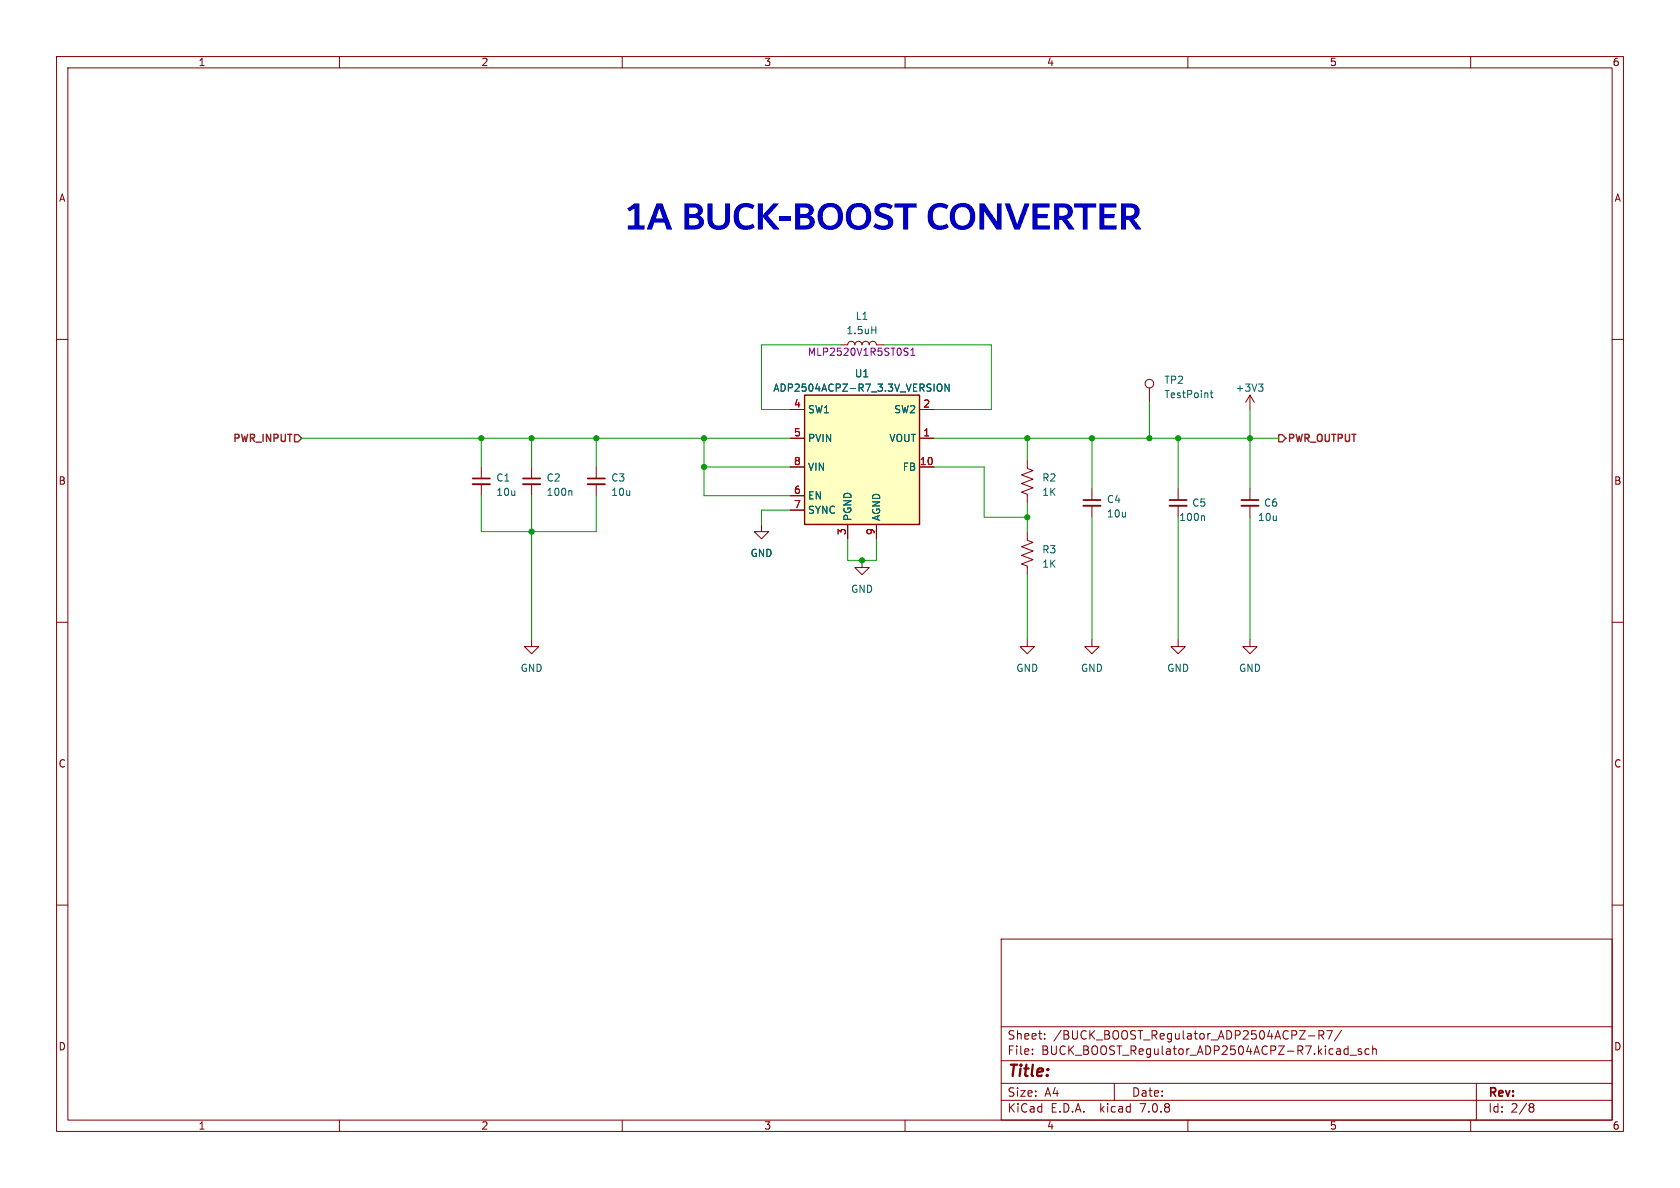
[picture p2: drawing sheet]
<svg xmlns="http://www.w3.org/2000/svg" width="297mm" height="210mm" viewBox="0 0 297 210" stroke-linecap="round" stroke-linejoin="round" font-family="sans-serif">
<g fill="none" stroke="#840000" stroke-width=".18">
<path d="M10 10h277v190h-277zM12 12h273v186h-273zM60 10v2M110 10v2M160 10v2M210 10v2M260 10v2M10 60h2M285 60h2M139.7 77.5h2.5M139.7 72.4h2.5M148.6 61h1.3a.64 .64 0 0 1 .6-.7 .64 .64 0 0 1 .6 .7 .64 .64 0 0 1 .7-.7 .64 .64 0 0 1 .6 .7 .64 .64 0 0 1 .6-.7 .64 .64 0 0 1 .7 .7 .64 .64 0 0 1 .6-.7 .64 .64 0 0 1 .6 .7h1.3"/>
<path d="M162.6 77.5h2.5M162.6 72.4h2.5M203.2 68.6v2.5M221 69.9l-.8 1.2M221 69.9v2.5M221 69.9l.7 1.2M85.1 82.6v2M85.1 85.6v2M94 82.6v2M94 85.6v2M105.4 82.6v2M105.4 85.6v2"/>
<path d="M134.6 92.7v1.3h1.3l-1.3 1.3-1.3-1.3h1.3M139.7 82.6h2.5M139.7 87.6h2.5M139.7 90.2h2.5M149.9 92.7v2.6M152.4 99.1v1.2h1.3l-1.3 1.3-1.3-1.3h1.3M154.9 92.7v2.6M162.6 82.6h2.5M181.6 94v1.5l1 .4-2 .7 2 .8-2 .8 2 .7-2 .8 1 .4v1.5M181.6 81.3v1.5l1 .4-2 .7 2 .8-2 .8 2 .7-2 .8 1 .4v1.5M193 86.4v2M193 89.4v2"/>
<path d="M208.3 86.4v2M208.3 89.4v2M221 86.4v2M221 89.4v2M10 110h2M94 113v1.3h1.2l-1.2 1.3-1.3-1.3h1.3M181.6 113v1.3h1.3l-1.3 1.3-1.3-1.3h1.3M193 113v1.3h1.3l-1.3 1.3-1.2-1.3h1.2M208.3 113v1.3h1.2l-1.2 1.3-1.3-1.3h1.3M221 113v1.3h1.2l-1.2 1.3-1.3-1.3h1.3M285 110h2M10 160h2"/>
<path d="M285 160h2M177 166h108v32h-108zM60 198v2M110 198v2M160 198v2M177 194.5h108M177 191.5h108M177 187.5h108M177 181.5h108M182.5 186.3v.1M182.5 185.5v.1M184.7 183.6v.1"/>
<path d="M184.7 182.8v.1M197 191.5v3M210 198v2M231.3 183.1h1.2M233.2 183l.7-.1 .1-.2v-.4l-.3-.1h-.5v1.5M233.5 183l.5 .7M234.5 182.2h1l-.6 1.5M237.2 182.1l-1.3 2M237.9 185.4l.4 .1M238.3 184.9v1.5M238.3 186.3l-.4 .1M238.7 186.5h1.1"/>
<path d="M240.7 185.5l-.4-.1-.2 .2 .1 .2 .5 .2v.3h-.6M242 185.5l-.4-.1-.3 .3v.4l.2 .2h.5M242.7 185.5l.2-.1 .3 .1 .1 .9M242.7 184.9v1.5M260 198v2M261 191.5v6.5M270.6 195.1h.3l.3 .3-.3 .3M270.6 195.7h.3M270.9 195.7l.2 .2 .1 .4-.3 .3h-.3"/>
<circle cx="203.2" cy="67.8" r=".76"/>
</g>
<path d="M83.6 85.6h3M92.5 85.6h3M103.9 85.6h3M191.5 89.4h3.1M206.8 89.4h3M219.5 89.4h3" fill="none" stroke="#840000" stroke-width=".33"/>
<path d="M83.6 84.6h3M92.5 84.6h3M103.9 84.6h3M191.5 88.4h3.1M206.8 88.4h3M219.5 88.4h3" fill="none" stroke="#840000" stroke-width=".3"/>
<path d="M154.1 58.3h.7M154.8 57.7v1.3M165.7 68.1l.3-.2a.43 .43 0 0 1 .5 .4v.4a.43 .43 0 0 1-.3 .5 .43 .43 0 0 1-.5-.2M167.8 67.9v1.3l-.7-1.3v1.3M214 69.5h.4M214.1 69v1.1l.3 .2M222.5 67.9h.8l-.4 .5M223 68.4l.3 .2v.3l-.3 .3M100.9 86.7l.2 .2v.7M212.8 91.2l.1 .2v.6" fill="none" stroke="#006464" stroke-width=".18"/>
<path d="M142.2 69.9h20.4v22.8h-20.4z" fill="#ffffc2" stroke="#ffffc2" stroke-width=".18"/>
<path d="M142.2 69.9h20.4v22.8h-20.4z" fill="none" stroke="#840000" stroke-width=".25"/>
<path d="M160.3 62.2l.2 .2-.2 .4M160.4 61.5l.1 .1M161 62.8h.7M161 61.9l.4-.4v1.3" fill="none" stroke="#840084" stroke-width=".18"/>
<path d="M52.1 76.8h.6l.6 .7-.6 .6h-.6zM226.1 76.8h.6l.6 .7-.6 .6h-.6z" fill="none" stroke="#725600" stroke-width=".25"/>
<g fill="none" stroke="#009600" stroke-width=".18">
<path d="M53.3 77.5h86.4M85.1 77.5v5.1M94 77.5v5.1M105.4 77.5v5.1M124.5 77.5v10.1h15.2M148.6 61h-14v11.4h5.1M156.2 61h19.1v11.4h-10.2M165.1 77.5h61M181.6 77.5v3.8M193 77.5v8.9M203.2 71.1v6.4M208.3 77.5v8.9"/>
<path d="M221 72.4v14M85.1 87.6v6.4h20.3v-6.4M94 87.6v25.4M124.5 82.6h15.2M139.7 90.2h-5.1v2.5M149.9 95.3v3.8h5v-3.8M165.1 82.6h8.9v8.8h7.6M181.6 88.9v5.1M193 91.4v21.6M208.3 91.4v21.6M221 91.4v21.6M181.6 101.6v11.4"/>
</g>
<g fill="#009600" stroke="#009600" stroke-width=".18">
<circle cx="94" cy="77.5" r=".46"/>
<circle cx="105.4" cy="77.5" r=".46"/>
<circle cx="124.5" cy="82.6" r=".46"/>
<circle cx="124.5" cy="77.5" r=".46"/>
<circle cx="94" cy="94" r=".46"/>
<circle cx="152.4" cy="99.1" r=".46"/>
<circle cx="85.1" cy="77.5" r=".46"/>
<circle cx="203.2" cy="77.5" r=".46"/>
<circle cx="193" cy="77.5" r=".46"/>
<circle cx="208.3" cy="77.5" r=".46"/>
<circle cx="181.6" cy="91.4" r=".46"/>
<circle cx="181.6" cy="77.5" r=".46"/>
<circle cx="221" cy="77.5" r=".46"/>
</g>
<g font-size="7" fill="#0000c2">
<text x="110.5" y="41.4">1ABUCK-BOOST</text>
<text x="163.7" y="41.4">CONVERTER</text>
</g>
<text font-size="2.8" fill="#840000" x="178" y="190.9">Title:</text>
<g font-size="2.1" fill="#840000">
<text x="178" y="184">Sheet:</text>
<text x="186.2" y="184">/BUCK_BOOST_Regulator_ADP2504ACPZ-R7/</text>
<text x="178" y="186.7">File:</text>
<text x="184.1" y="186.7">BUCK_BOOST_Regulator_ADP2504ACPZ-R7.kicad_sch</text>
<text x="178" y="196.9">KiCad</text>
<text x="178" y="194.1">Size:</text>
<text x="184.7" y="194.1">A4</text>
<text x="185.7" y="196.9">E.D.A.</text>
<text x="194.6" y="196.9">kicad</text>
<text x="200" y="194.1">Date:</text>
<text x="201.8" y="196.9">7.0.8</text>
<text x="263" y="194.3">Rev:</text>
<text x="263" y="196.9">Id:</text>
<text x="267.1" y="196.9">2/8</text>
</g>
<g font-size="1.8" fill="#840000">
<text x="35" y="11.9">1</text>
<text x="85" y="11.9">2</text>
<text x="135" y="11.9">3</text>
<text x="185" y="11.9">4</text>
<text x="235" y="11.9">5</text>
<text x="285" y="11.9">6</text>
<text x="10.3" y="35.9">A</text>
<text x="285.3" y="35.9">A</text>
<text x="10.3" y="85.9">B</text>
<text x="285.3" y="85.9">B</text>
<text x="10.3" y="135.9">C</text>
<text x="285.3" y="135.9">C</text>
<text x="10.3" y="185.9">D</text>
<text x="285.3" y="185.9">D</text>
<text x="35" y="199.9">1</text>
<text x="85" y="199.9">2</text>
<text x="135" y="199.9">3</text>
<text x="185" y="199.9">4</text>
<text x="235" y="199.9">5</text>
<text x="285" y="199.9">6</text>
</g>
<g font-size="1.8" fill="#006464">
<text x="149.5" y="59.3">1.5uH</text>
<text x="151.2" y="56.7">L1</text>
<text x="136.6" y="69.4">ADP2504ACPZ-R7_3.3V_VERSION</text>
<text x="151" y="66.9">U1</text>
<text x="205.7" y="68">TP2</text>
<text x="205.7" y="70.6">TestPoint</text>
<text x="218.3" y="69.4">+3V3</text>
<text x="142.7" y="73.3">SW1</text>
<text x="158" y="73.3">SW2</text>
<text x="142.7" y="78.3">PVIN</text>
<text x="142.7" y="83.4">VIN</text>
<text x="157.1" y="78.3">VOUT</text>
<text x="159.5" y="83.4">FB</text>
<text x="87.6" y="85.3">C1</text>
<text x="87.6" y="87.9">10u</text>
<text x="96.5" y="85.3">C2</text>
<text x="96.5" y="87.9">100n</text>
<text x="108" y="85.3">C3</text>
<text x="108" y="87.9">10u</text>
<text x="142.7" y="88.5">EN</text>
<text x="184.2" y="85.3">R2</text>
<text x="184.2" y="87.9">1K</text>
<text x="195.6" y="89.1">C4</text>
<text x="210.7" y="89.8">C5</text>
<text x="223.4" y="89.8">C6</text>
<text x="142.7" y="91">SYNC</text>
<text x="150.7" y="92.2" transform="rotate(-90 150.7 92.2)">PGND</text>
<text x="155.8" y="92.2" transform="rotate(-90 155.8 92.2)">AGND</text>
<text x="195.6" y="91.7">10u</text>
<text x="208.4" y="92.3">100n</text>
<text x="222.3" y="92.3">10u</text>
<text x="132.6" y="98.7">GND</text>
<text x="184.2" y="98">R3</text>
<text x="184.2" y="100.6">1K</text>
<text x="150.4" y="105">GND</text>
<text x="91.9" y="119">GND</text>
<text x="179.6" y="119">GND</text>
<text x="191" y="119">GND</text>
<text x="206.2" y="119">GND</text>
<text x="218.9" y="119">GND</text>
</g>
<text font-size="1.8" fill="#840084" x="142.7" y="63.1">MLP2520V1R5ST0S1</text>
<g font-size="1.8" fill="#a90000">
<text x="140.3" y="72.1">4</text>
<text x="140.3" y="77.2">5</text>
<text x="163.1" y="77.2">1</text>
<text x="163.1" y="72.1">2</text>
<text x="140.3" y="82.3">8</text>
<text x="162.5" y="82.3">10</text>
<text x="140.3" y="87.4">6</text>
<text x="140.3" y="89.9">7</text>
<text x="149.6" y="94.7" transform="rotate(-90 149.6 94.7)">3</text>
<text x="154.7" y="94.7" transform="rotate(-90 154.7 94.7)">9</text>
</g>
<g font-size="1.8" fill="#725600">
<text x="40.9" y="78.5">PWR_INPUT</text>
<text x="227.5" y="78.5">PWR_OUTPUT</text>
</g>
</svg>
